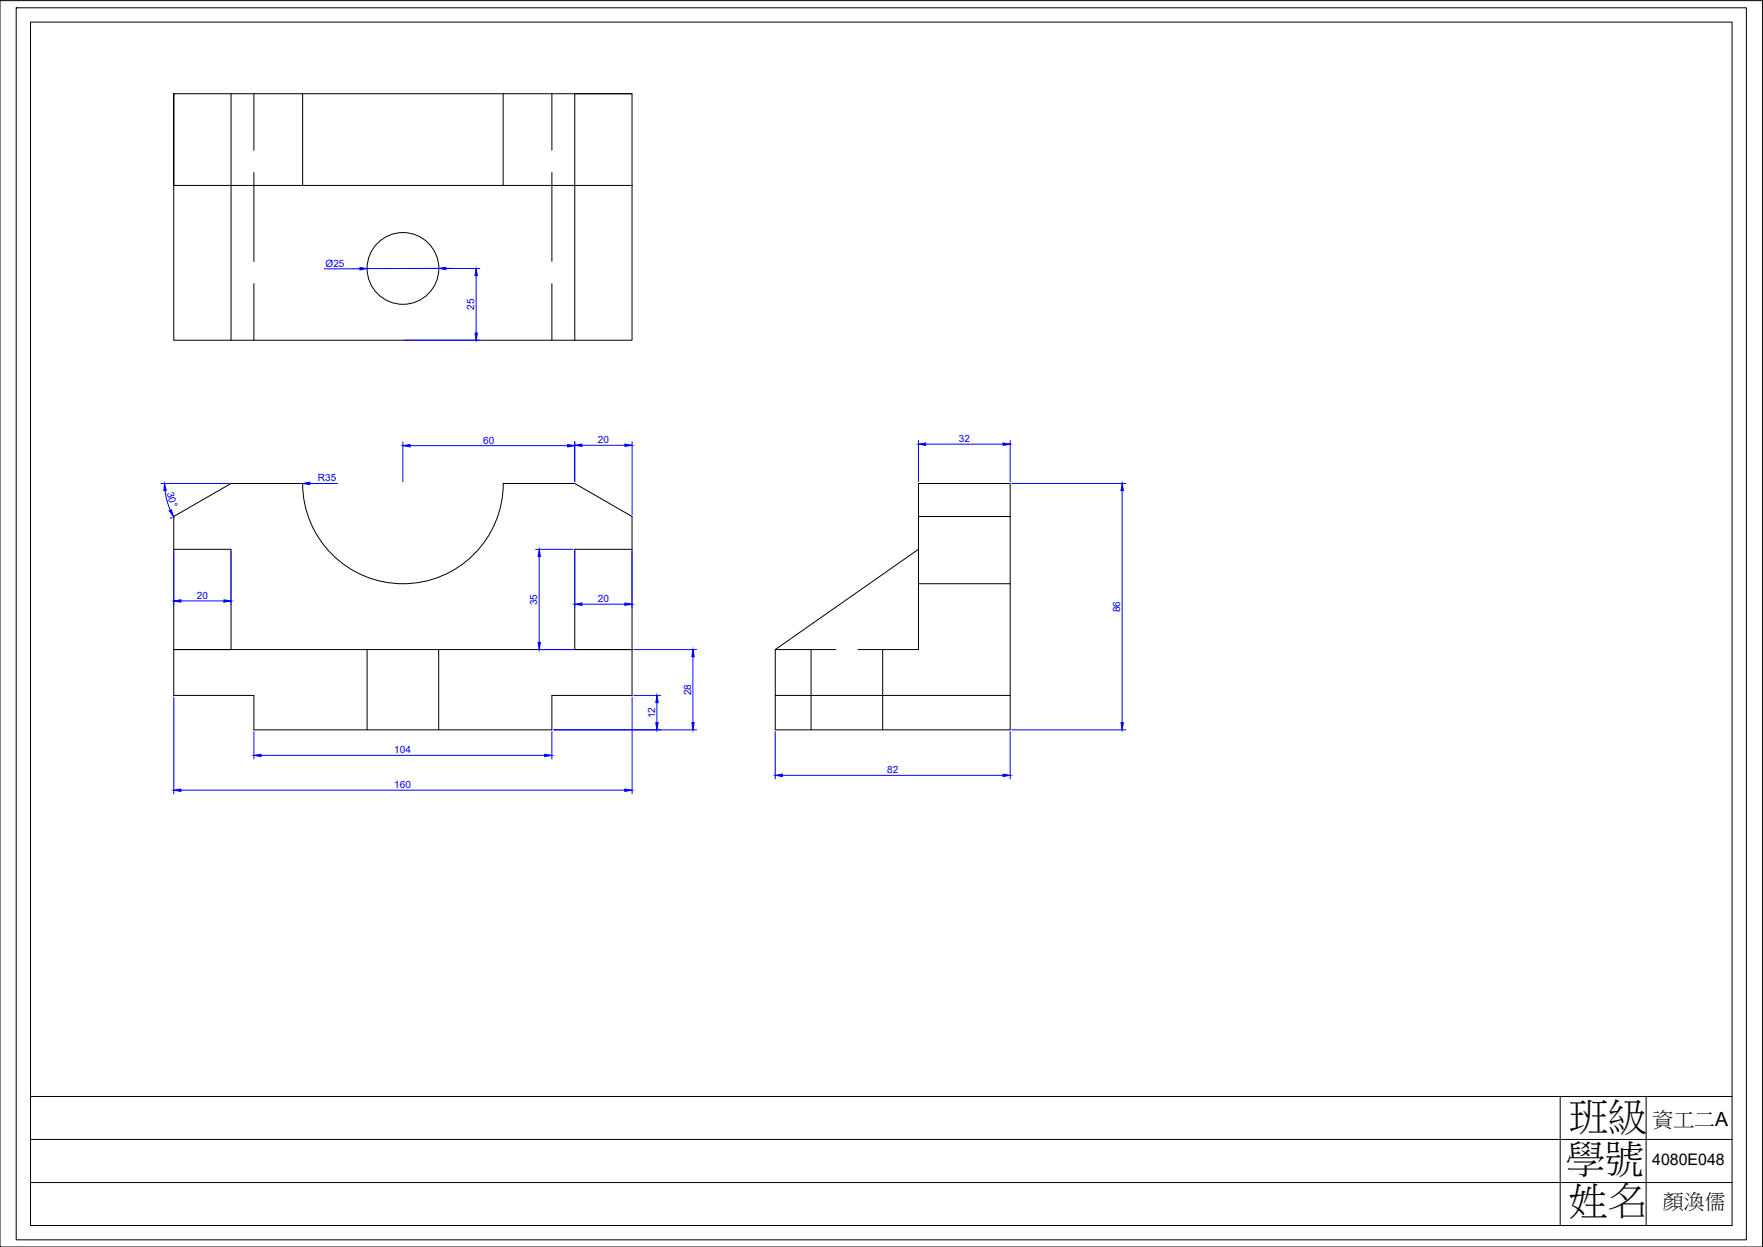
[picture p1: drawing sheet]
<svg xmlns="http://www.w3.org/2000/svg" width="594mm" height="420mm" viewBox="0 0 594 420" stroke-linecap="round" stroke-linejoin="round" font-family="sans-serif">
<!-- layer: 0 -->
<g fill="none" stroke="#000" stroke-width=".34">
<path d="M0 .2h593.9v420h-593.9zM5.5 2.6h583v415.1h-583zM10.3 7.5h573.3v405.4h-573.3zM58.5 31.6v83h154.5v-83h-154.5v30.9h154.5M77.9 31.6v83M85.6 31.6v19M102 31.6v30.9M169.5 31.6v30.9M186 31.6v19M213 31.6h-19.3v83M85.6 58.1v30M186 58.1v30"/>
<path d="M85.6 95.6v19M186 95.6v19M102 162.9a33.8 33.8 0 0 0 33.8 33.8 33.8 33.8 0 0 0 33.8-33.8M102 162.9h-24.1l-19.4 11.1v60.3h27.1v11.6h100.4v-11.6h27v-60.3l-19.3-11.1h-24.2M309.5 174v11.1l-48.3 33.8M340.4 174h-30.9v-11.1h30.9v83h-79.2v-27M58.5 185.1h19.4v33.8h-19.4h154.5h-19.3v-33.8h19.3M309.5 185.1v33.8h-20.4M309.5 196.7h30.9M123.7 218.9v27M147.8 218.9v27M261.2 218.9h20.4"/>
<path d="M273.3 218.9v27M297.4 218.9v27M261.2 234.3h79.2M10.3 369.4h573.3M525.7 369.4v43.5M554.7 369.4v43.5M10.3 398.4h573.3M10.3 383.9h573.3"/>
<circle cx="135.8" cy="90.4" r="12.1"/>
</g>
<g fill="none" stroke="#00f" stroke-width=".34">
<path d="M121.3 90.6h-12M150.2 90.4h2.5M160.4 92.9v19.3M161.7 90.5h-38M136.4 114.6h25.3M135.8 149v13.3M138.2 150.2h53.1M193.7 148.8v13.5M196.1 150h14.5M213 148.8v24.6M309.5 148.5v13.8M311.9 149.6h26.1"/>
<path d="M340.4 148.5v13.8M54.3 162.9h23M55.6 165.3a22.4 22.4 0 0 0 1.8 6.6M58 174.3l-.6 .4M104.4 162.9h9.4M341 162.9h38.3M378.1 165.3v78.2M58.5 185.7v18M77.9 185.7v18M180.5 185.1h12.6M181.7 187.5v29M193.7 185.7v19.1"/>
<path d="M213 185.7v19.1M61 202.5h14.4M180.5 218.9h12.6M196.1 203.6h14.5M213.6 218.9h21.1M58.5 234.9v32.6M213 234.9v32.6M213.6 234.3h9M221.4 236.7v6.8M233.5 221.3v22.2M85.6 246.5v9.2M88 254.5h95.6"/>
<path d="M186 246.5v9.2M186.6 245.9h48.1M261.2 246.5v15.9M340.4 246.5v15.9M341 245.9h38.3M61 266.2h149.6M263.7 261.2h74.3"/>
</g>
<g fill="#00f" stroke="#00f" stroke-width=".34">
<path d="M147.8 90.4l2.4-.4v.8z"/>
<path d="M121.3 90.1l2.4 .4-2.4 .4z"/>
<path d="M160.4 90.5l.5 2.4h-.8z"/>
<path d="M160.1 112.2h.8l-.5 2.4z"/>
<path d="M55.5 162.9l.5 2.4h-.8z"/>
<path d="M57 172.1l.7-.4 .8 2.4z"/>
<path d="M102 162.9l2.4-.4v.8z"/>
<path d="M58.5 202.5l2.5-.4v.8z"/>
<path d="M75.4 202.1l2.5 .4-2.5 .4z"/>
<path d="M135.8 150.2l2.4-.4v.8z"/>
<path d="M191.3 149.8l2.4 .4-2.4 .4z"/>
<path d="M193.7 150l2.4-.4v.8z"/>
<path d="M210.6 149.6l2.4 .4-2.4 .4z"/>
<path d="M193.7 203.6l2.4-.4v.8z"/>
<path d="M210.6 203.2l2.4 .4-2.4 .4z"/>
<path d="M181.7 185.1l.4 2.4h-.8z"/>
<path d="M181.3 216.5h.8l-.4 2.4z"/>
<path d="M85.6 254.5l2.4-.4v.8z"/>
<path d="M183.6 254.1l2.4 .4-2.4 .4z"/>
<path d="M58.5 266.2l2.5-.3v.8z"/>
<path d="M210.6 265.9l2.4 .3-2.4 .5z"/>
<path d="M233.5 218.9l.4 2.4h-.8z"/>
<path d="M233.1 243.5h.8l-.4 2.4z"/>
<path d="M221.4 234.3l.4 2.4h-.8z"/>
<path d="M221 243.5h.8l-.4 2.4z"/>
<path d="M309.5 149.6l2.4-.3v.8z"/>
<path d="M338 149.3l2.4 .3-2.4 .5z"/>
<path d="M378.1 162.9l.4 2.4h-.8z"/>
<path d="M377.7 243.5h.8l-.4 2.4z"/>
<path d="M261.2 261.2l2.5-.4v.8z"/>
<path d="M338 260.8l2.4 .4-2.4 .4z"/>
</g>
<g font-size="13.2">
<text x="528.7" y="380.4">班級</text>
<text x="527.7" y="394.7">學號</text>
<text x="528.7" y="408.6">姓名</text>
</g>
<g font-size="7">
<text x="556.9" y="379.3">資工二A</text>
<text x="560.4" y="407">顏渙儒</text>
</g>
<text font-size="5.4" x="556.7" y="392.6">4080E048</text>
<g font-size="3.4" fill="#00f">
<text x="109.7" y="89.9">Ø25</text>
<text x="159.8" y="104.4" transform="rotate(-90 159.8 104.4)">25</text>
<text x="162.9" y="149.5">60</text>
<text x="201.5" y="149.4">20</text>
<text x="323.1" y="149">32</text>
<text x="56.2" y="166.1" transform="rotate(75 56.2 166.1)">30°</text>
<text x="107.1" y="162.2">R35</text>
<text x="66.3" y="201.8">20</text>
<text x="181.1" y="203.9" transform="rotate(-90 181.1 203.9)">35</text>
<text x="201.5" y="202.9">20</text>
<text x="377.5" y="206.2" transform="rotate(-90 377.5 206.2)">86</text>
<text x="232.9" y="234.2" transform="rotate(-90 232.9 234.2)">28</text>
<text x="220.8" y="242.1" transform="rotate(-90 220.8 242.1)">12</text>
<text x="132.8" y="253.9">104</text>
<text x="299" y="260.6">82</text>
<text x="132.8" y="265.6">160</text>
</g>
</svg>
